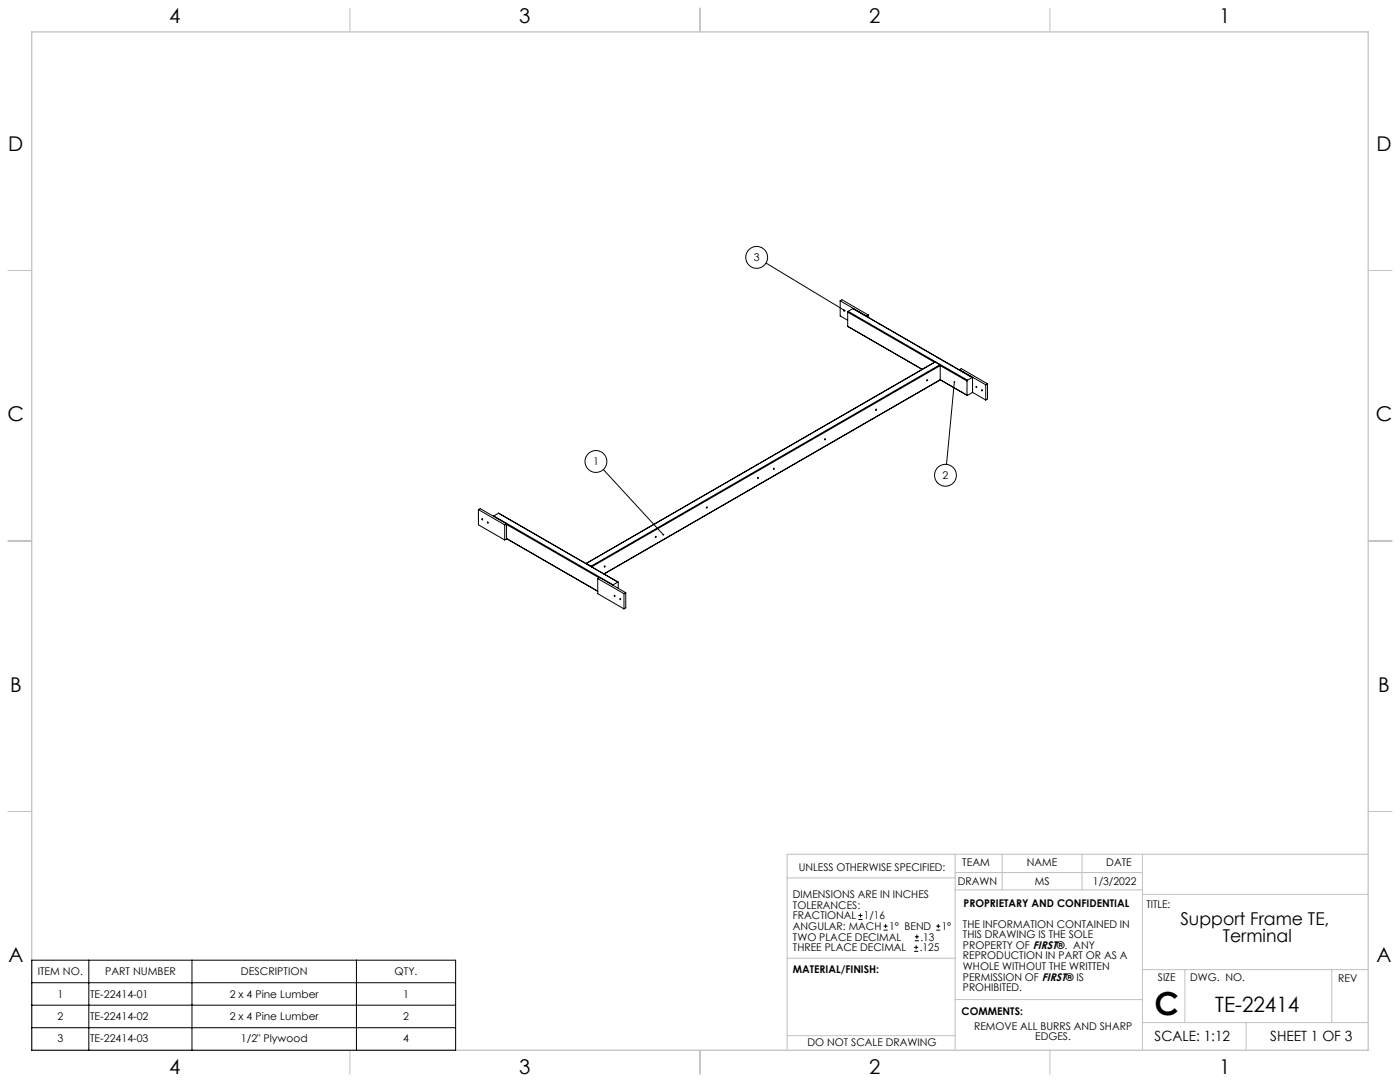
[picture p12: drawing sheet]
<svg xmlns="http://www.w3.org/2000/svg" width="559mm" height="432mm" viewBox="0 0 559 432" stroke-linecap="round" stroke-linejoin="round" font-family="sans-serif">
<g fill="none" stroke="#c0c0c0" stroke-width=".4">
<path d="M139.7 3.2v9.5M279.4 3.2v9.5M419.1 3.2v9.5M3.1 107.9h9.6M546.1 107.9h9.5M3.1 215.9h9.6M546.1 215.9h9.5M3.1 323.8h9.6M546.1 323.8h9.5M314.2 350.3h67M381.2 340.9v78.2M381.2 355.1h74.8"/>
<path d="M381.2 348.2h74.8M400 340.9v14.2M431.9 340.9v14.2M456 340.9v78.2M456 356.9h90.1M546.1 340.9h-231.9v78.2M314.2 382.4h67.2M381.2 398.9h74.8M456 387h90.1M472.9 387v21.1M531.6 387v21.1M139.7 419.1v9.6"/>
<path d="M279.4 419.1v9.6M314.2 413.3h67M419.1 419.1v9.6M456 408.1h90.1M497.4 408.1v11"/>
</g>
<path d="M12.7 12.7h533.4v406.4h-533.4z" fill="none" stroke="#c0c0c0" stroke-width=".5"/>
<g fill="none" stroke="#000" stroke-width=".4">
<path d="M305.8 105l31.4 19M335.4 120.1l10.4 6M335.4 120.1v6l2.9 1.7M335.4 120.1l.7-.5 10.4 6.1M338.3 130.2l29.8 17.2M338.3 124.6v5.6M338.3 124.6l34.7 20M338.5 124.2l-.2 .4M338.5 124.2l47.7 27.5M340.4 123.2l47.8 27.4M340.4 123.2l-1.9 1M340.4 123.2l47.6 27.5"/>
<path d="M345.8 126.1v.1M346.5 125.7l-.7 .4M346.5 125.7v.9M373.2 144.5l-139.3 80.4M373.2 144.5l-139.2 80.4M373.2 144.5l1.9 1.1M375.1 145.6l.2 .3M375.1 145.6l-139.2 80.4M375.3 151.5l-134.2 77.6M375.3 151.6l10.7 6.2M375.3 145.9v5.6M375.3 145.9l-139.1 80.3"/>
<path d="M375.3 151.5l-134.2 77.5M375.3 145.9l10.7 6.1M375.3 151.5l10.7 6.2M380.9 152.4l-3.1 32.9M383 147.5l10.5 6.1M383 147.5v.1M383 147.5l.7-.4 10.5 6.1M386 152v5.7M386.2 151.7l-.2 .3M388 150.7l.2 5.8-2.2 1.2M388 150.7l-1.8 1M388.2 156.6l5.3 3"/>
<path d="M389.5 154.2l.4 .5zM393.5 153.6v6M394.2 153.2l-.7 .4M394.2 153.2v6l-.7 .4M240.8 187.4l24 26M302.5 190.5l.2 .2-.3 .3zM191 203.4l.7-.4 10.4 6M191 203.4l10.4 6M191 203.4v6l10.4 6.1M194.5 208.4l.3 .1v.3zM197.1 205.9l-.1 .2M197.1 205.9l47.6 27.5"/>
<path d="M199 204.8h.1M199 204.8l47.7 27.5M199 204.8l-1.9 1.1M201.4 209.4v6.1M202.1 214.9l36.5 21.1M202.1 209l-.7 .4M202.1 209v6.1l-.7 .4M202.1 209.3l37 21.3M261.7 214.1l.2 .1-.3 .3zM282 202.4h.3l-.2 .3zM234 224.9h-.1M234 224.9l1.9 1.1"/>
<path d="M235.9 226l.2 .2M238.6 230.9l.7-.4 10.5 6M238.6 230.9l10.5 6M238.6 230.9v6l10.5 6.1M241.3 225.9h.2l-.2 .4zM244.7 233.4l-.1 .1M244.7 233.4l2-1.1 .1 2.5M249.1 236.9v6.1M249.8 236.5l-.7 .4M249.8 236.5v6.1l-.7 .4M342.6 367h1.6M342.6 365.4h1.6"/>
<path d="M343.4 364.6v1.5M352.7 371.2h1.6M352.7 369.6h1.6M353.5 368.8v1.6M364.9 379.7h1.6M364.9 378.1h1.6M365.2 375.4h1.6M365.2 373.8h1.6M365.7 377.3v1.5M366 373v1.6M373.7 371.2h1.6M373.7 369.6h1.6"/>
<path d="M374.5 368.8v1.6M12.7 383.2h169.2v35.9h-169.2zM12.7 392.2h169.2M35.5 383.2v35.9M76.6 383.2v35.9M142.3 383.2v35.9M12.7 401.1h169.2M12.7 410.1h169.2"/>
<circle cx="302" cy="102.7" r="4.4"/>
<circle cx="336.9" cy="123.9" r=".22"/>
<circle cx="370.1" cy="151.7" r=".22"/>
<circle cx="391.9" cy="155.7" r=".22"/>
<circle cx="329.3" cy="175.3" r=".22"/>
<circle cx="349.7" cy="163.5" r=".23"/>
<circle cx="237.9" cy="184.2" r="4.4"/>
<circle cx="308.9" cy="187.1" r=".22"/>
<circle cx="377.4" cy="189.7" r="4.4"/>
<circle cx="192.5" cy="207.3" r=".21"/>
<circle cx="245.3" cy="237.8" r=".23"/>
<circle cx="247.5" cy="239.1" r=".21"/>
</g>
<path d="M336.9 123.8l.1 .5 .5-.2-.3-.1 .3 .1-.1-.4zM380.8 152.2a.34 .34 0 0 0 0 .5 .34 .34 0 0 0 .5-.2 .34 .34 0 0 0-.3-.4l-.1 .3 .1-.3zM264.6 213.1l-.1 .5h.5l-.2-.2 .2 .2v-.4z" fill="#000"/>
<text font-size="12.7" x="460.9" y="405.2">C</text>
<text font-size="8.5" x="485.1" y="404">TE-22414</text>
<g font-size="8.1">
<text x="67.6" y="9.3">4</text>
<text x="207.3" y="9.3">3</text>
<text x="347" y="9.3">2</text>
<text x="486.7" y="9.3">1</text>
<text x="3.3" y="60.1">D</text>
<text x="549.4" y="60.1">D</text>
<text x="3" y="168">C</text>
<text x="549.1" y="168">C</text>
<text x="4" y="276">B</text>
<text x="550.1" y="276">B</text>
<text x="3.3" y="383.9">A</text>
<text x="549.4" y="383.9">A</text>
<text x="67.6" y="428.4">4</text>
<text x="207.3" y="428.4">3</text>
<text x="347" y="428.4">2</text>
<text x="486.7" y="428.4">1</text>
</g>
<g font-size="7.1">
<text x="471.1" y="369">Support Frame TE,</text>
<text x="488.1" y="376">Terminal</text>
</g>
<g font-size="5.6">
<text x="460.9" y="415.2">SCALE: 1:12</text>
<text x="507" y="415.2">SHEET 1 OF 3</text>
</g>
<g font-size="4.2">
<text x="300.9" y="104.3">3</text>
<text x="236.7" y="185.7">1</text>
<text x="376.2" y="191.2">2</text>
<text x="318.8" y="347.7">UNLESS OTHERWISE SPECIFIED:</text>
<text x="384.1" y="345.5">TEAM</text>
<text x="409.9" y="345.7">NAME</text>
<text x="441.6" y="345.7">DATE</text>
<text x="382.3" y="353.3">DRAWN</text>
<text x="413" y="353.3">MS</text>
<text x="436.3" y="353.3">1/3/2022</text>
<text x="316.5" y="358.5">DIMENSIONS ARE IN INCHES</text>
<text x="316.5" y="362.7">TOLERANCES:</text>
<text x="384.6" y="361.9">PROPRIETARY AND CONFIDENTIAL</text>
<text x="457.6" y="362.3">TITLE:</text>
<text x="316.5" y="371.2">ANGULAR: MACH</text>
<text x="316.5" y="366.9">FRACTIONAL</text>
<text x="344.8" y="366.9">1/16</text>
<text x="354.9" y="371.2">1° BEND</text>
<text x="375.9" y="371.2">1°</text>
<text x="384.4" y="370.2">THE INFORMATION CONTAINED IN</text>
<text x="316.5" y="375.4">TWO PLACE DECIMAL</text>
<text x="367.4" y="375.4">.13</text>
<text x="384.4" y="374.4">THIS DRAWING IS THE SOLE</text>
<text x="316.5" y="379.6">THREE PLACE DECIMAL</text>
<text x="367.1" y="379.6">.125</text>
<text x="384.4" y="378.6">PROPERTY OF FIRST®. ANY</text>
<text x="384.4" y="382.9">REPRODUCTION IN PART OR AS A</text>
<text x="15" y="389.2">ITEM NO.</text>
<text x="41.9" y="389.2">PART NUMBER</text>
<text x="96.2" y="389.2">DESCRIPTION</text>
<text x="157.5" y="389.2">QTY.</text>
<text x="316.5" y="388.4">MATERIAL/FINISH:</text>
<text x="384.4" y="387.1">WHOLE WITHOUT THE WRITTEN</text>
<text x="384.4" y="391.3">PERMISSION OF FIRST® IS</text>
<text x="384.4" y="395.6">PROHIBITED.</text>
<text x="462.2" y="391.3">SIZE</text>
<text x="475.1" y="391.3">DWG. NO.</text>
<text x="534.1" y="391.8">REV</text>
<text x="22.9" y="398.2">1</text>
<text x="36" y="398.2">TE-22414-01</text>
<text x="91.7" y="398.2">2 x 4 Pine Lumber</text>
<text x="160.9" y="398.2">1</text>
<text x="22.9" y="407.1">2</text>
<text x="36" y="407.1">TE-22414-02</text>
<text x="91.7" y="407.1">2 x 4 Pine Lumber</text>
<text x="160.9" y="407.1">2</text>
<text x="383.8" y="405.1">COMMENTS:</text>
<text x="388.8" y="410.9">REMOVE ALL BURRS AND SHARP</text>
<text x="22.9" y="415.7">3</text>
<text x="36" y="415.7">TE-22414-03</text>
<text x="96.2" y="415.7">1/2&quot; Plywood</text>
<text x="160.9" y="415.7">4</text>
<text x="322.3" y="417.6">DO NOT SCALE DRAWING</text>
<text x="413.2" y="415.2">EDGES.</text>
</g>
</svg>
